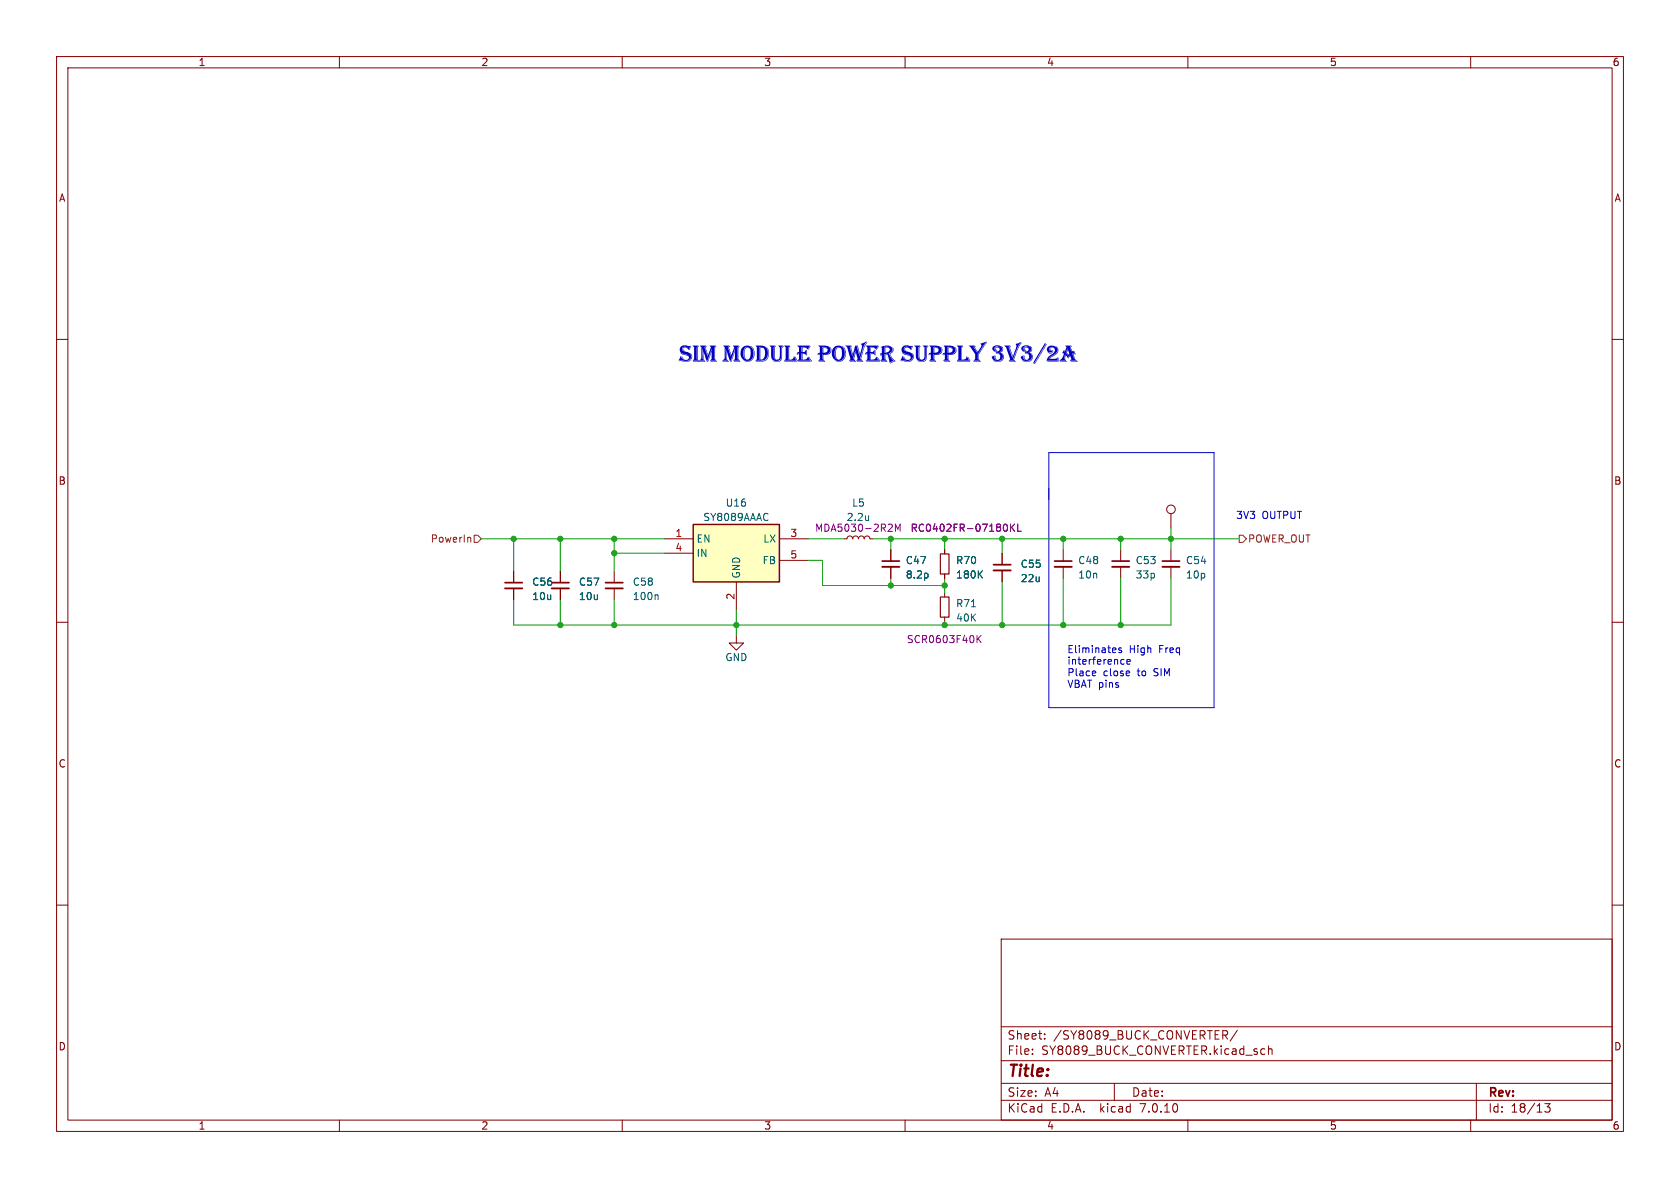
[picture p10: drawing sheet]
<svg xmlns="http://www.w3.org/2000/svg" width="297mm" height="210mm" viewBox="0 0 297 210" stroke-linecap="round" stroke-linejoin="round" font-family="sans-serif">
<g fill="none" stroke="#840000" stroke-width=".18">
<path d="M10 10h277v190h-277zM12 12h273v186h-273zM60 10v2M110 10v2M160 10v2M210 10v2M260 10v2M10 60h2M285 60h2M117.5 95.3h5.1M117.5 97.8h5.1M137.8 95.3h5.1"/>
<path d="M137.8 99.1h5.1M149.2 95.3h.5l.2-.4 .4-.2 .3 .2 .1 .4 .2-.4 .4-.2 .3 .2 .2 .4 .1-.4 .4-.2 .3 .2 .2 .4 .1-.4 .4-.2 .4 .2 .1 .4h.5M157.5 97.2v2M167 97.2v.7M177.2 97.8v2M188 97.2v2M198.1 97.2v2M207 90.8v2.5M207 97.2v2M10 110h2M90.8 101v2M90.8 104v2"/>
<path d="M99.1 101v2M99.1 104v2M108.6 101v2M108.6 104v2M130.2 112.4v1.3h1.2l-1.2 1.2-1.3-1.2h1.3M130.2 102.9v5.1M157.5 100.2v2M167 101.5v.7M167 104.8v.7M167 109.1v.8M177.2 100.8v2.1M188 100.2v2"/>
<path d="M198.1 100.2v2M207 100.2v2M285 110h2M10 160h2M285 160h2M177 166h108v32h-108zM60 198v2M110 198v2M160 198v2M177 194.5h108M177 191.5h108M177 187.5h108"/>
<path d="M177 181.5h108M182.5 186.3v.1M182.5 185.5v.1M184.7 183.6v.1M184.7 182.8v.1M197 191.5v3M210 198v2M216.5 183l.5 .7M216.7 182.2l.3 .3v.3l-.3 .2M218.7 182.1l-1.2 2M223.2 185.4l.4 .1M223.6 186.3l-.4 .1"/>
<path d="M224.2 185.5l.3-.1 .3 .1 .1 .9M224.2 184.9v1.5M260 198v2M261 191.5v6.5M273.1 195.1h.9l-.5 .6 .5 .1v.7l-.3 .1h-.4l-.2-.1"/>
<circle cx="207" cy="90" r=".76"/>
</g>
<path d="M89.3 104h3M97.5 104h3.1M107.1 104h3M156 100.2h3M175.6 100.8h3.1M186.4 100.2h3.1M196.6 100.2h3M205.5 100.2h3" fill="none" stroke="#840000" stroke-width=".33"/>
<path d="M156 99.2h3M175.6 99.8h3.1M186.4 99.2h3.1M196.6 99.2h3M205.5 99.2h3M89.3 103h3M97.5 103h3.1M107.1 103h3" fill="none" stroke="#840000" stroke-width=".3"/>
<path d="M153.5 91.2v.8M153.5 91.9v.1M116.2 105.1l.1 .2v.7M164 101.5v.6M171.7 107.3h.8M173.1 101.5l.6 .7M173.7 100.9l-.7 .7" fill="none" stroke="#006464" stroke-width=".18"/>
<path d="M166.2 97.9h1.6v3.6h-1.6zM166.2 105.5h1.6v3.6h-1.6z" fill="none" stroke="#840000" stroke-width=".2"/>
<path d="M157.6 92.7l.2 .2-.1 .3-.7 .7h.8M158.3 93.9v-1.2l.4 .9 .4-.9v1.2M178 92.8l.1 .3-.1 .7M178.6 92.7v1.2M178.8 93.2l.6 .7M179.4 92.7l-.8 .7M179.9 92.7v1.2h.6M172.9 112.9l.5 .7M173.4 112.3l-.7 .8" fill="none" stroke="#840084" stroke-width=".18"/>
<path d="M122.6 92.7h15.2v10.2h-15.2z" fill="#ffffc2" stroke="#ffffc2" stroke-width=".18"/>
<path d="M122.6 92.7h15.2v10.2h-15.2z" fill="none" stroke="#840000" stroke-width=".25"/>
<path d="M82.9 95l.3 .2v.6M83.8 94.6h.7l.6 .7-.6 .6h-.7zM219.1 94.6h.6l.6 .7-.6 .6h-.6z" fill="none" stroke="#725600" stroke-width=".18"/>
<path d="M193.5 118.6l.2 .3-.6 .1M193.7 119.4l-.2 .1M198.3 114.6l-.4-.1-.1 .2v.2l.5 .1v.3h-.5M198.4 116.6h.3M198.7 117.4h-.3M199.2 117l.6-.1v-.3h-.4l-.2 .2 .1 .6h.5" fill="none" stroke="#0000c2" stroke-width=".18"/>
<path d="M188.3 61.1h1.1l-.3 .3 .3 .8-.2-.8 .2-.3 .1 .1-.2 .2 .3 .7 .1-.1 .2 .3a.17 .17 0 0 1-.1 .2 .17 .17 0 0 1-.2 0l.4 1-.4-.9 .4-.1-.2-.5 .1 .1 .3 .6-.5-.1 .4 .9 .5 .5h-1.3l-.1-.1h1.1l-1.2-.1 .3-.3-.2-.6-.4 .4 .4-.5-.2 .1a.22 .22 0 0 1-.2 .3 .22 .22 0 0 1-.2-.2l-.2-.2-.1 .6 .3 .6h-1.1l-.1-.1h1l-1.2-.1 .6-.5h.3l.1 .3 .1-.9-.2 .6h-.3l.2-.5a.22 .22 0 0 0 .1-.3 .22 .22 0 0 0-.3-.1h.6l.4 .4-.3-.5 .2 .2a.18 .18 0 0 0 .1 .2 .18 .18 0 0 0 .2-.2l-.2-.7-.2 .5h-.1l.2-.7-.3 .8h-.6l.2-.4 .2 .2-.1-.3 .2 .2 .2-.8z" fill="#0000c2"/>
<path d="M185.4 80h29.2v45.1h-29.2z" fill="none" stroke="#0000c2" stroke-width=".18"/>
<g fill="none" stroke="#009600" stroke-width=".18">
<path d="M85.1 95.3h32.4M90.8 95.3v5.7M99.1 95.3v5.7M108.6 95.3v5.7M108.6 97.8h8.9M142.9 95.3h6.3M142.9 99.1h2.5v4.4h21.6M154.3 95.3h64.8M157.5 95.3v1.9M167 95.3v1.9M177.2 95.3v2.5M188 95.3v1.9"/>
<path d="M198.1 95.3v1.9M207 93.3v3.9M99.1 106v4.5M108.6 106v4.5M130.2 108v4.4M157.5 102.2v1.3M167 102.2v2.6M167 109.9v.6M177.2 102.9v7.6M188 102.2v8.3M198.1 102.2v8.3M207 102.2v8.3h-116.2v-4.5"/>
</g>
<path d="M157.5 97.2v2M167 97.2v.7M177.2 97.8v2M90.8 101v2M90.8 104v2M99.1 101v2M99.1 104v2M157.5 100.2v2M167 101.5v.7M177.2 100.8v2.1" fill="none" stroke="#840000" stroke-width=".18"/>
<path d="M164 101.5v.6M173.1 101.5l.6 .7M173.7 100.9l-.7 .7" fill="none" stroke="#006464" stroke-width=".18"/>
<path d="M178 92.8l.1 .3-.1 .7M178.6 92.7v1.2M178.8 93.2l.6 .7M179.4 92.7l-.8 .7M179.9 92.7v1.2h.6" fill="none" stroke="#840084" stroke-width=".18"/>
<g fill="#009600" stroke="#009600" stroke-width=".18">
<circle cx="188" cy="110.5" r=".46"/>
<circle cx="198.1" cy="110.5" r=".46"/>
<circle cx="207" cy="95.3" r=".46"/>
<circle cx="198.1" cy="95.3" r=".46"/>
<circle cx="188" cy="95.3" r=".46"/>
<circle cx="99.1" cy="110.5" r=".46"/>
<circle cx="99.1" cy="95.3" r=".46"/>
<circle cx="108.6" cy="95.3" r=".46"/>
<circle cx="108.6" cy="110.5" r=".46"/>
<circle cx="108.6" cy="97.8" r=".46"/>
<circle cx="130.2" cy="110.5" r=".46"/>
<circle cx="90.8" cy="95.3" r=".46"/>
<circle cx="177.2" cy="95.3" r=".46"/>
<circle cx="177.2" cy="110.5" r=".46"/>
<circle cx="167" cy="110.5" r=".46"/>
<circle cx="167" cy="103.5" r=".46"/>
<circle cx="167" cy="95.3" r=".46"/>
<circle cx="157.5" cy="95.3" r=".46"/>
<circle cx="157.5" cy="103.5" r=".46"/>
</g>
<text font-size="4.2" fill="#0000c2" x="120" y="64.5">SIMMODULEPOWERSUPPLY3V3/2A</text>
<text font-size="2.8" fill="#840000" x="178" y="190.9">Title:</text>
<g font-size="2.1" fill="#840000">
<text x="178" y="184">Sheet:</text>
<text x="186.2" y="184">/SY8089_BUCK_CONVERTER/</text>
<text x="178" y="186.7">File:</text>
<text x="184.1" y="186.7">SY8089_BUCK_CONVERTER.kicad_sch</text>
<text x="178" y="196.9">KiCad</text>
<text x="178" y="194.1">Size:</text>
<text x="184.7" y="194.1">A4</text>
<text x="185.7" y="196.9">E.D.A.</text>
<text x="194.6" y="196.9">kicad</text>
<text x="200" y="194.1">Date:</text>
<text x="201.8" y="196.9">7.0.10</text>
<text x="263" y="194.3">Rev:</text>
<text x="263" y="196.9">Id:</text>
<text x="267.1" y="196.9">18/13</text>
</g>
<g font-size="1.8" fill="#840000">
<text x="35" y="11.9">1</text>
<text x="85" y="11.9">2</text>
<text x="135" y="11.9">3</text>
<text x="185" y="11.9">4</text>
<text x="235" y="11.9">5</text>
<text x="285" y="11.9">6</text>
<text x="10.3" y="35.9">A</text>
<text x="285.3" y="35.9">A</text>
<text x="10.3" y="85.9">B</text>
<text x="285.3" y="85.9">B</text>
<text x="10.3" y="135.9">C</text>
<text x="285.3" y="135.9">C</text>
<text x="10.3" y="185.9">D</text>
<text x="285.3" y="185.9">D</text>
<text x="35" y="199.9">1</text>
<text x="85" y="199.9">2</text>
<text x="135" y="199.9">3</text>
<text x="185" y="199.9">4</text>
<text x="235" y="199.9">5</text>
<text x="285" y="199.9">6</text>
</g>
<g font-size="1.8" fill="#006464">
<text x="128.2" y="89.8">U16</text>
<text x="150.5" y="89.8">L5</text>
<text x="124.2" y="92.3">SY8089AAAC</text>
<text x="123.1" y="96.1">EN</text>
<text x="123.1" y="98.7">IN</text>
<text x="134.7" y="99.9">FB</text>
<text x="134.8" y="96.1">LX</text>
<text x="160" y="99.9">C47</text>
<text x="168.9" y="99.9">R70</text>
<text x="180.3" y="100.6">C55</text>
<text x="190.5" y="99.9">C48</text>
<text x="200.7" y="99.9">C53</text>
<text x="209.6" y="99.9">C54</text>
<text x="94" y="103.7">C56</text>
<text x="94" y="106.3">10u</text>
<text x="102.2" y="103.7">C57</text>
<text x="102.2" y="106.3">10u</text>
<text x="111.8" y="106.3">100n</text>
<text x="111.8" y="103.7">C58</text>
<text x="131" y="102.4" transform="rotate(-90 131 102.4)">GND</text>
<text x="160" y="102.5">8.2p</text>
<text x="168.9" y="102.5">180K</text>
<text x="168.9" y="107.5">R71</text>
<text x="180.3" y="103.1">22u</text>
<text x="190.5" y="102.5">10n</text>
<text x="200.7" y="102.5">33p</text>
<text x="209.6" y="102.5">10p</text>
<text x="168.9" y="110.1">40K</text>
<text x="128.1" y="117.1">GND</text>
</g>
<g font-size="1.8" fill="#a90000">
<text x="119.3" y="95">1</text>
<text x="139.6" y="95">3</text>
<text x="119.3" y="97.5">4</text>
<text x="139.6" y="98.8">5</text>
<text x="129.9" y="106.1" transform="rotate(-90 129.9 106.1)">2</text>
</g>
<g font-size="1.8" fill="#840084">
<text x="144" y="94.2">MDA5030-2R2M</text>
<text x="149.6" y="92.3">2.2u</text>
<text x="160.9" y="94.2">RC0402FR-07180KL</text>
<text x="160.2" y="113.9">SCR0603F40K</text>
</g>
<g font-size="1.8" fill="#0000c2">
<text x="218.4" y="91.8">3V3</text>
<text x="223.1" y="91.8">OUTPUT</text>
<text x="188.6" y="115.5">Eliminates</text>
<text x="188.6" y="117.6">interference</text>
<text x="188.6" y="119.6">Place</text>
<text x="195" y="119.6">close</text>
<text x="199.6" y="115.5">High</text>
<text x="201.2" y="119.6">to</text>
<text x="204.3" y="119.6">SIM</text>
<text x="205" y="115.5">Freq</text>
<text x="188.6" y="121.7">VBAT pins</text>
</g>
<g font-size="1.8" fill="#725600">
<text x="76" y="96.1">PowerIn</text>
<text x="220.5" y="96.1">POWER_OUT</text>
</g>
</svg>
